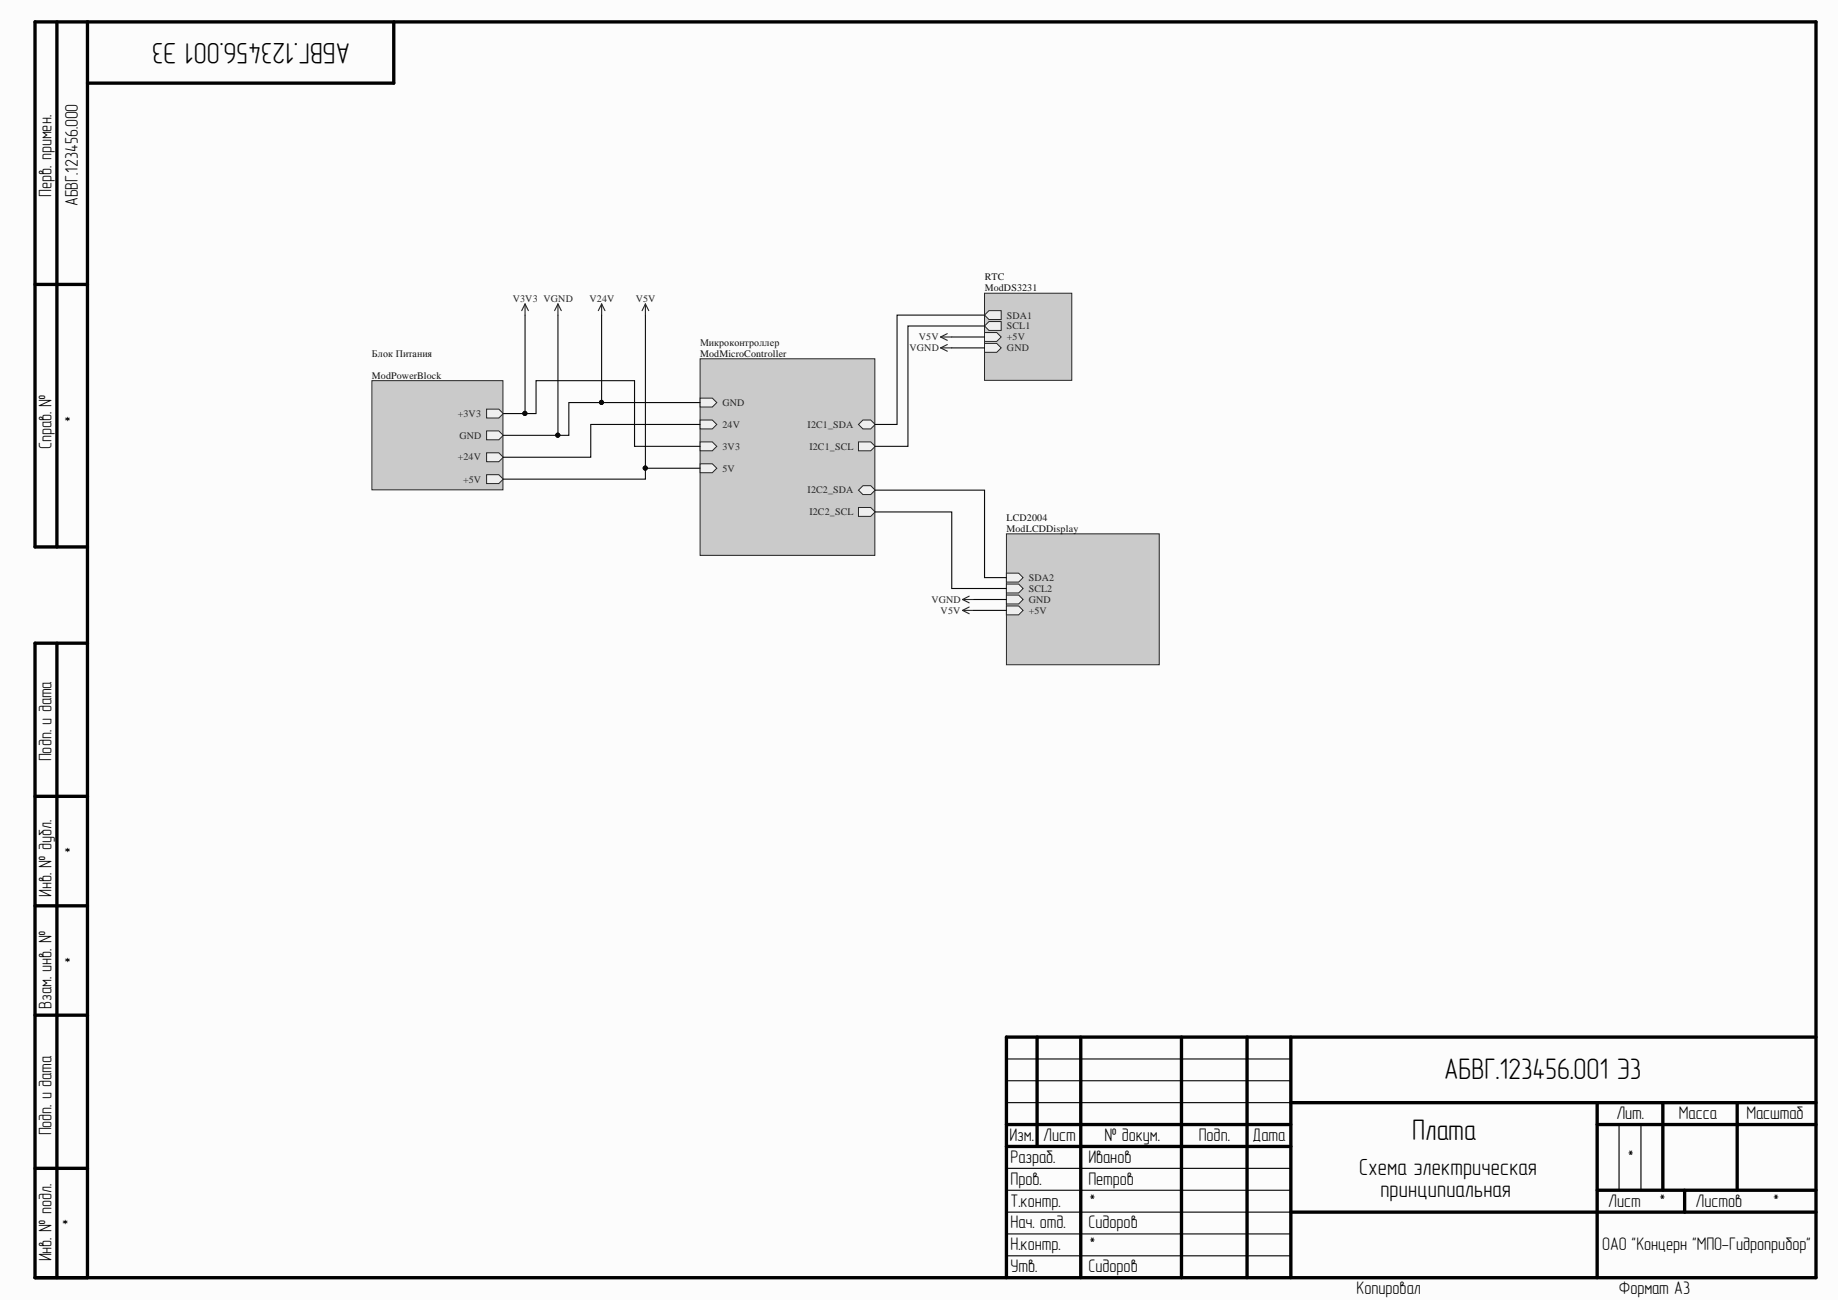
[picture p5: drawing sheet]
<svg xmlns="http://www.w3.org/2000/svg" width="420mm" height="297mm" viewBox="0 0 420 297" stroke-linecap="round" stroke-linejoin="round" font-family="sans-serif">
<path d="M0 0h418.8v296.2h-418.8z" fill="#fcfcfc"/>
<g fill="none" stroke="#000" stroke-width=".76">
<path d="M13 5v119.7M19.9 5v286.3M89.7 5v14h-69.8M8 64.8h11.9M19.9 124.7h-11.9v-119.7h405.9v286.3h-405.9v-144.7h11.9M13 146.6v144.7M8 181.5h11.9M8 206.5h11.9M8 231.4h11.9M236.4 236.4v25M246.3 236.4v54.9M269.3 236.4v54.9"/>
<path d="M284.2 236.4v54.9M294.2 236.4v54.9M413.9 236.4h-184.5v54.9M229.4 256.4h64.8M294.2 251.4h119.7M364 256.4h49.9M364 251.4v39.9M379 251.4v19.9M395.9 251.4v19.9M8 266.3h11.9M229.4 261.4h64.8M294.2 276.3h119.7"/>
<path d="M364 271.3h49.9M383.9 271.3v5"/>
</g>
<path d="M229.4 251.4h64.8M229.4 246.4h64.8M229.4 241.4h64.8M369 256.4v14.9M374 256.4v14.9M229.4 276.3h64.8M229.4 271.3h64.8M229.4 266.3h64.8M229.4 286.3h64.8M229.4 281.3h64.8" fill="none" stroke="#000" stroke-width=".25"/>
<path d="M159.6 81.8h39.8v44.8h-39.8z" fill="#cacaca" stroke="#262626" stroke-width=".23"/>
<path d="M159.6 90.8h2.7l1.1 1-1.1 1h-2.7z" fill-rule="evenodd" fill="#f0f0f0"/>
<path d="M159.6 90.8h2.7l1.1 1-1.1 1h-2.7z" fill="none" stroke="#262626" stroke-width=".23"/>
<path d="M159.6 95.7h2.7l1.1 1.1-1.1 1h-2.7z" fill-rule="evenodd" fill="#f0f0f0"/>
<path d="M159.6 95.7h2.7l1.1 1.1-1.1 1h-2.7z" fill="none" stroke="#262626" stroke-width=".23"/>
<path d="M196.7 95.7h1.7l1.1 1.1-1.1 1h-1.7l-1-1z" fill-rule="evenodd" fill="#f0f0f0"/>
<path d="M196.7 95.7h1.7l1.1 1.1-1.1 1h-1.7l-1-1z" fill="none" stroke="#262626" stroke-width=".23"/>
<path d="M195.7 100.7h2.7l1.1 1.1-1.1 1h-2.7z" fill-rule="evenodd" fill="#f0f0f0"/>
<path d="M195.7 100.7h2.7l1.1 1.1-1.1 1h-2.7z" fill="none" stroke="#262626" stroke-width=".23"/>
<path d="M159.6 100.7h2.7l1.1 1.1-1.1 1h-2.7z" fill-rule="evenodd" fill="#f0f0f0"/>
<path d="M159.6 100.7h2.7l1.1 1.1-1.1 1h-2.7z" fill="none" stroke="#262626" stroke-width=".23"/>
<path d="M159.6 105.7h2.7l1.1 1-1.1 1.1h-2.7z" fill-rule="evenodd" fill="#f0f0f0"/>
<path d="M159.6 105.7h2.7l1.1 1-1.1 1.1h-2.7z" fill="none" stroke="#262626" stroke-width=".23"/>
<path d="M196.7 110.7h1.7l1.1 1-1.1 1.1h-1.7l-1-1.1z" fill-rule="evenodd" fill="#f0f0f0"/>
<path d="M196.7 110.7h1.7l1.1 1-1.1 1.1h-1.7l-1-1.1z" fill="none" stroke="#262626" stroke-width=".23"/>
<path d="M195.7 115.7h2.7l1.1 1-1.1 1h-2.7z" fill-rule="evenodd" fill="#f0f0f0"/>
<path d="M195.7 115.7h2.7l1.1 1-1.1 1h-2.7z" fill="none" stroke="#262626" stroke-width=".23"/>
<path d="M224.4 66.8h19.9v19.9h-19.9z" fill="#cacaca" stroke="#262626" stroke-width=".23"/>
<path d="M225.4 70.8h2.8v2h-2.8l-1-1z" fill-rule="evenodd" fill="#f0f0f0"/>
<path d="M225.4 70.8h2.8v2h-2.8l-1-1z" fill="none" stroke="#262626" stroke-width=".23"/>
<path d="M225.4 73.3h2.8v2h-2.8l-1-1z" fill-rule="evenodd" fill="#f0f0f0"/>
<path d="M225.4 73.3h2.8v2h-2.8l-1-1z" fill="none" stroke="#262626" stroke-width=".23"/>
<path d="M224.4 75.8h2.8l1 1-1 1h-2.8z" fill-rule="evenodd" fill="#f0f0f0"/>
<path d="M224.4 75.8h2.8l1 1-1 1h-2.8z" fill="none" stroke="#262626" stroke-width=".23"/>
<path d="M224.4 78.3h2.8l1 1-1 1h-2.8z" fill-rule="evenodd" fill="#f0f0f0"/>
<path d="M224.4 78.3h2.8l1 1-1 1h-2.8z" fill="none" stroke="#262626" stroke-width=".23"/>
<path d="M229.4 121.7h34.8v29.8h-34.8z" fill="#cacaca" stroke="#262626" stroke-width=".23"/>
<path d="M229.4 130.7h2.8l1 1-1 1h-2.8z" fill-rule="evenodd" fill="#f0f0f0"/>
<path d="M229.4 130.7h2.8l1 1-1 1h-2.8z" fill="none" stroke="#262626" stroke-width=".23"/>
<path d="M229.4 133.1h2.8l1 1.1-1 1h-2.8z" fill-rule="evenodd" fill="#f0f0f0"/>
<path d="M229.4 133.1h2.8l1 1.1-1 1h-2.8z" fill="none" stroke="#262626" stroke-width=".23"/>
<path d="M229.4 135.7h2.8l1 1-1 1h-2.8z" fill-rule="evenodd" fill="#f0f0f0"/>
<path d="M229.4 135.7h2.8l1 1-1 1h-2.8z" fill="none" stroke="#262626" stroke-width=".23"/>
<path d="M229.4 138.1h2.8l1 1.1-1 1h-2.8z" fill-rule="evenodd" fill="#f0f0f0"/>
<path d="M229.4 138.1h2.8l1 1.1-1 1h-2.8z" fill="none" stroke="#262626" stroke-width=".23"/>
<path d="M84.8 86.8h29.8v24.9h-29.8z" fill="#cacaca" stroke="#262626" stroke-width=".23"/>
<path d="M110.9 93.3h2.8l1 1-1 1h-2.8z" fill-rule="evenodd" fill="#f0f0f0"/>
<path d="M110.9 93.3h2.8l1 1-1 1h-2.8z" fill="none" stroke="#262626" stroke-width=".23"/>
<path d="M110.9 98.2h2.8l1 1-1 1.1h-2.8z" fill-rule="evenodd" fill="#f0f0f0"/>
<path d="M110.9 98.2h2.8l1 1-1 1.1h-2.8z" fill="none" stroke="#262626" stroke-width=".23"/>
<path d="M110.9 103.2h2.8l1 1-1 1.1h-2.8z" fill-rule="evenodd" fill="#f0f0f0"/>
<path d="M110.9 103.2h2.8l1 1-1 1.1h-2.8z" fill="none" stroke="#262626" stroke-width=".23"/>
<path d="M110.9 108.2h2.8l1 1-1 1h-2.8z" fill-rule="evenodd" fill="#f0f0f0"/>
<path d="M110.9 108.2h2.8l1 1-1 1h-2.8z" fill="none" stroke="#262626" stroke-width=".23"/>
<g fill="none" stroke="#262626" stroke-width=".25">
<path d="M119.7 69.3l-.8 1.5M119.7 69.3l.7 1.5M119.7 69.3v2.5M127.2 69.3l-.8 1.5M127.2 69.3l.7 1.5M127.2 69.3v2.5M137.1 69.3l-.7 1.5M137.1 69.3l.8 1.5M137.1 69.3v2.5M147.1 69.3l-.8 1.5M147.1 69.3l.8 1.5M147.1 69.3v2.5"/>
<path d="M214.4 76.8l1.5 .8M214.4 76.8h2.5M214.4 79.3l1.5 .8M214.4 79.3h2.5M215.9 76.1l-1.5 .7M215.9 78.5l-1.5 .8M219.4 139.2l1.5 .7M219.4 139.2h2.5M219.4 136.7l1.5 .7M219.4 136.7h2.5M220.9 138.4l-1.5 .8M220.9 135.9l-1.5 .8"/>
</g>
<g fill="none" stroke="#0e0e0e" stroke-width=".25">
<path d="M119.7 71.8v22.5M127.2 71.8v27.4M137.1 71.8v20M147.1 71.8v34.9M216.9 76.8h7.5M216.9 79.3h7.5M224.4 71.8h-20v25h-4.9M224.4 74.3h-17.5v27.5h-7.4M114.7 94.3h7.5v-7.5h22.4v15h15M159.6 91.8h-30v7.4h-14.9M159.6 96.8h-25v7.4h-19.9M159.6 106.7h-12.5v2.5h-32.4"/>
<path d="M199.5 111.7h24.9v20h5M199.5 116.7h17.4v17.5h12.5M221.9 136.7h7.5M221.9 139.2h7.5"/>
</g>
<g fill="#0e0e0e" stroke="#0e0e0e" stroke-width=".23">
<circle cx="127.1" cy="99.2" r=".47"/>
<circle cx="137.1" cy="91.7" r=".47"/>
<circle cx="147.1" cy="106.7" r=".47"/>
<circle cx="119.6" cy="94.2" r=".47"/>
</g>
<g font-size="6.8">
<text x="79.8" y="9.9" transform="rotate(-180 79.8 9.9)">АБВГ.123456.001 Э3</text>
<text x="329.1" y="245.9">АБВГ.123456.001 Э3</text>
<text x="321.9" y="259.9">Плата</text>
</g>
<g font-size="5.3">
<text x="309.8" y="268">Схема электрическая</text>
<text x="314.6" y="273">принципиальная</text>
</g>
<g font-size="4.1">
<text x="11.7" y="44.9" transform="rotate(-90 11.7 44.9)">Перв. примен.</text>
<text x="17.7" y="47" transform="rotate(-90 17.7 47)">АБВГ.123456.000</text>
<text x="17.7" y="96.4" transform="rotate(-90 17.7 96.4)">*</text>
<text x="11.7" y="102.4" transform="rotate(-90 11.7 102.4)">Справ. №</text>
<text x="11.7" y="173.6" transform="rotate(-90 11.7 173.6)">Подп. и дата</text>
<text x="17.7" y="194.8" transform="rotate(-90 17.7 194.8)">*</text>
<text x="11.7" y="204.5" transform="rotate(-90 11.7 204.5)">Инв. № дубл.</text>
<text x="17.7" y="219.7" transform="rotate(-90 17.7 219.7)">*</text>
<text x="11.7" y="230" transform="rotate(-90 11.7 230)">Взам. инв. №</text>
<text x="368.4" y="255.1">Лит.</text>
<text x="382.6" y="255.1">Масса</text>
<text x="398" y="255.1">Масштаб</text>
<text x="11.7" y="258.9" transform="rotate(-90 11.7 258.9)">Подп. и дата</text>
<text x="230.1" y="260.1">Изм.</text>
<text x="237.8" y="260.1">Лист</text>
<text x="251.7" y="260.1">№ докум.</text>
<text x="273.2" y="260.1">Подп.</text>
<text x="285.5" y="260.1">Дата</text>
<text x="230.3" y="265.1">Разраб.</text>
<text x="248.1" y="265.1">Иванов</text>
<text x="370.7" y="265.1">*</text>
<text x="230.3" y="270.1">Пров.</text>
<text x="230.3" y="275.1">Т.контр.</text>
<text x="248.1" y="270.1">Петров</text>
<text x="248.1" y="275.1">*</text>
<text x="366.5" y="275.1">Лист</text>
<text x="378" y="275.1">*</text>
<text x="386.4" y="275.1">Листов</text>
<text x="403.9" y="275.1">*</text>
<text x="17.2" y="279.5" transform="rotate(-90 17.2 279.5)">*</text>
<text x="230.3" y="280">Нач. отд.</text>
<text x="248.1" y="280">Сидоров</text>
<text x="11.7" y="287.6" transform="rotate(-90 11.7 287.6)">Инв. № подл.</text>
<text x="230.3" y="285">Н.контр.</text>
<text x="248.1" y="285">*</text>
<text x="365.2" y="285">ОАО &quot;Концерн &quot;МПО-Гидроприбор&quot;</text>
<text x="230.3" y="290">Утв.</text>
<text x="248.1" y="290">Сидоров</text>
<text x="309.2" y="295">Копировал</text>
<text x="369" y="295">Формат А3</text>
</g>
<g font-size="2.3" fill="#0e0e0e">
<text x="224.4" y="63.8">RTC</text>
<text x="224.4" y="66.4">ModDS3231</text>
<text x="84.8" y="81.3">Блок Питания</text>
<text x="159.6" y="78.8">Микроконтроллер</text>
<text x="159.6" y="81.3">ModMicroController</text>
<text x="84.8" y="86.3">ModPowerBlock</text>
<text x="229.4" y="118.7">LCD2004</text>
<text x="229.4" y="121.2">ModLCDDisplay</text>
</g>
<g font-size="2.3" fill="#262626">
<text x="116.9" y="68.8">V3V3 VGND</text>
<text x="134.3" y="68.8">V24V</text>
<text x="144.9" y="68.8">V5V</text>
<text x="209.4" y="77.6">V5V</text>
<text x="229.5" y="72.6">SDA1</text>
<text x="229.5" y="75.1">SCL1</text>
<text x="229.5" y="77.6">+5V</text>
<text x="207.3" y="80.1">VGND</text>
<text x="229.5" y="80.1">GND</text>
<text x="104.4" y="95">+3V3</text>
<text x="164.6" y="92.6">GND</text>
<text x="104.7" y="100">GND</text>
<text x="164.6" y="97.5">24V</text>
<text x="184.1" y="97.5">I2C1_SDA</text>
<text x="104.4" y="105">+24V</text>
<text x="164.6" y="102.5">3V3</text>
<text x="164.6" y="107.5">5V</text>
<text x="184.5" y="102.5">I2C1_SCL</text>
<text x="105.5" y="110">+5V</text>
<text x="184.1" y="112.5">I2C2_SDA</text>
<text x="184.5" y="117.5">I2C2_SCL</text>
<text x="212.3" y="137.4">VGND</text>
<text x="234.5" y="132.4">SDA2</text>
<text x="234.5" y="135">SCL2</text>
<text x="234.5" y="137.4">GND</text>
<text x="214.4" y="139.9">V5V</text>
<text x="234.5" y="139.9">+5V</text>
</g>
</svg>
